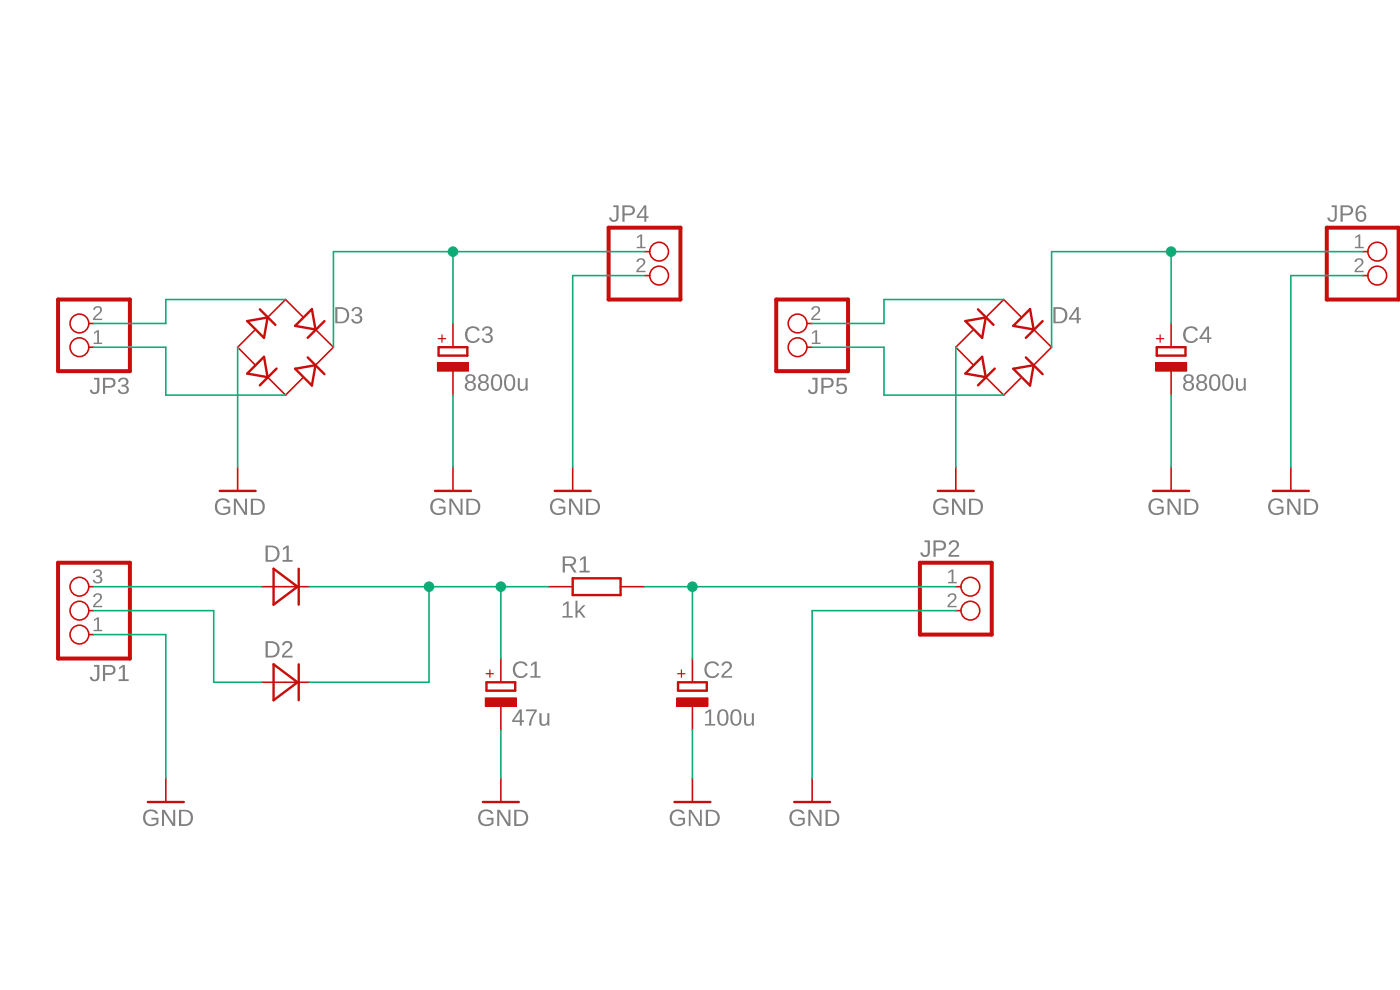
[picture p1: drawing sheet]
<?xml version="1.0" encoding="utf-8"?>
<!DOCTYPE eagle SYSTEM "eagle.dtd">
<eagle version="9.2.2">
<drawing>
<settings>
<setting alwaysvectorfont="no"/>
<setting verticaltext="up"/>
</settings>
<grid distance="0.1" unitdist="inch" unit="inch" style="lines" multiple="1" display="no" altdistance="0.01" altunitdist="inch" altunit="inch"/>
<schematic xreflabel="%F%N/%S.%C%R" xrefpart="/%S.%C%R">
<libraries>
<library name="supply1">
<symbols>
<symbol name="GND">
<wire x1="-1.905" y1="0" x2="1.905" y2="0" width="0.254" layer="94"/>
<text x="-2.54" y="-2.54" size="1.778" layer="96">&gt;VALUE</text>
<pin name="GND" x="0" y="2.54" visible="off" length="short" direction="sup" rot="R270"/>
</symbol>
</symbols>
<devicesets>
<deviceset name="GND" prefix="GND">
<gates>
<gate name="1" symbol="GND" x="0" y="0"/>
</gates>
<devices>
<device name="">
<technologies>
<technology name=""/>
</technologies>
</device>
</devices>
</deviceset>
</devicesets>
</library>
<library name="VacuumTube">
<symbols>
<symbol name="PINHD3" library_locally_modified="yes">
<wire x1="-6.35" y1="-5.08" x2="1.27" y2="-5.08" width="0.4064" layer="94"/>
<wire x1="1.27" y1="-5.08" x2="1.27" y2="5.08" width="0.4064" layer="94"/>
<wire x1="1.27" y1="5.08" x2="-6.35" y2="5.08" width="0.4064" layer="94"/>
<wire x1="-6.35" y1="5.08" x2="-6.35" y2="-5.08" width="0.4064" layer="94"/>
<text x="-6.35" y="5.715" size="1.778" layer="95">&gt;NAME</text>
<text x="-6.35" y="-7.62" size="1.778" layer="96">&gt;VALUE</text>
<pin name="1" x="-2.54" y="2.54" visible="pad" length="short" direction="pas" function="dot"/>
<pin name="2" x="-2.54" y="0" visible="pad" length="short" direction="pas" function="dot"/>
<pin name="3" x="-2.54" y="-2.54" visible="pad" length="short" direction="pas" function="dot"/>
</symbol>
<symbol name="PINHD2" library_locally_modified="yes">
<wire x1="-6.35" y1="-2.54" x2="1.27" y2="-2.54" width="0.4064" layer="94"/>
<wire x1="1.27" y1="-2.54" x2="1.27" y2="5.08" width="0.4064" layer="94"/>
<wire x1="1.27" y1="5.08" x2="-6.35" y2="5.08" width="0.4064" layer="94"/>
<wire x1="-6.35" y1="5.08" x2="-6.35" y2="-2.54" width="0.4064" layer="94"/>
<text x="-6.35" y="5.715" size="1.778" layer="95">&gt;NAME</text>
<text x="-6.35" y="-5.08" size="1.778" layer="96">&gt;VALUE</text>
<pin name="1" x="-2.54" y="2.54" visible="pad" length="short" direction="pas" function="dot"/>
<pin name="2" x="-2.54" y="0" visible="pad" length="short" direction="pas" function="dot"/>
</symbol>
<symbol name="DIODE" library_locally_modified="yes">
<wire x1="-1.27" y1="-1.905" x2="1.27" y2="0" width="0.254" layer="94"/>
<wire x1="1.27" y1="0" x2="-1.27" y2="1.905" width="0.254" layer="94"/>
<wire x1="-1.27" y1="1.905" x2="-1.27" y2="-1.905" width="0.254" layer="94"/>
<wire x1="1.397" y1="1.905" x2="1.397" y2="-1.905" width="0.254" layer="94"/>
<text x="-2.3114" y="2.6416" size="1.778" layer="95">&gt;NAME</text>
<text x="-2.5654" y="-4.4958" size="1.778" layer="96">&gt;VALUE</text>
<pin name="A" x="-2.54" y="0" visible="off" length="short" direction="pas"/>
<pin name="C" x="2.54" y="0" visible="off" length="short" direction="pas" rot="R180"/>
</symbol>
<symbol name="BRIDGERECTIFIER" library_locally_modified="yes">
<wire x1="-1.905" y1="-3.175" x2="-4.064" y2="-2.794" width="0.254" layer="94"/>
<wire x1="-1.905" y1="-3.175" x2="-2.286" y2="-1.016" width="0.254" layer="94"/>
<wire x1="-2.7178" y1="-4.0386" x2="-0.9398" y2="-2.2606" width="0.254" layer="94"/>
<wire x1="-1.905" y1="3.175" x2="-4.064" y2="2.794" width="0.254" layer="94"/>
<wire x1="-1.905" y1="3.175" x2="-2.286" y2="1.016" width="0.254" layer="94"/>
<wire x1="-2.7178" y1="4.0386" x2="-1.0668" y2="2.3876" width="0.254" layer="94"/>
<wire x1="3.175" y1="1.905" x2="2.794" y2="4.064" width="0.254" layer="94"/>
<wire x1="3.175" y1="1.905" x2="1.016" y2="2.286" width="0.254" layer="94"/>
<wire x1="2.3622" y1="1.016" x2="4.1402" y2="2.794" width="0.254" layer="94"/>
<wire x1="3.175" y1="-1.905" x2="2.794" y2="-4.064" width="0.254" layer="94"/>
<wire x1="3.175" y1="-1.905" x2="1.016" y2="-2.286" width="0.254" layer="94"/>
<wire x1="2.3622" y1="-1.0668" x2="4.1402" y2="-2.8448" width="0.254" layer="94"/>
<wire x1="5.08" y1="0" x2="3.175" y2="-1.905" width="0.1524" layer="94"/>
<wire x1="0" y1="-5.08" x2="-1.905" y2="-3.175" width="0.1524" layer="94"/>
<wire x1="-3.2766" y1="-1.8034" x2="-5.08" y2="0" width="0.1524" layer="94"/>
<wire x1="-4.064" y1="-2.794" x2="-2.286" y2="-1.016" width="0.254" layer="94"/>
<wire x1="-5.08" y1="0" x2="-3.2766" y2="1.8034" width="0.1524" layer="94"/>
<wire x1="-4.064" y1="2.794" x2="-2.286" y2="1.016" width="0.254" layer="94"/>
<wire x1="-1.905" y1="3.175" x2="0" y2="5.08" width="0.1524" layer="94"/>
<wire x1="0" y1="5.08" x2="1.8034" y2="3.2766" width="0.1524" layer="94"/>
<wire x1="1.016" y1="2.286" x2="2.794" y2="4.064" width="0.254" layer="94"/>
<wire x1="3.175" y1="1.905" x2="5.08" y2="0" width="0.1524" layer="94"/>
<wire x1="0" y1="-5.08" x2="1.8034" y2="-3.2766" width="0.1524" layer="94"/>
<wire x1="1.016" y1="-2.286" x2="2.794" y2="-4.064" width="0.254" layer="94"/>
<text x="5.08" y="-5.08" size="1.778" layer="96">&gt;VALUE</text>
<text x="5.08" y="2.54" size="1.778" layer="95">&gt;NAME</text>
<pin name="AC1" x="0" y="5.08" visible="off" length="point" direction="pas" rot="R270"/>
<pin name="+" x="5.08" y="0" visible="off" length="point" direction="pas" rot="R180"/>
<pin name="AC2" x="0" y="-5.08" visible="off" length="point" direction="pas" rot="R90"/>
<pin name="-" x="-5.08" y="0" visible="off" length="point" direction="pas"/>
</symbol>
<symbol name="CAPACITOR" library_locally_modified="yes">
<wire x1="-1.524" y1="-0.889" x2="1.524" y2="-0.889" width="0.254" layer="94"/>
<wire x1="1.524" y1="-0.889" x2="1.524" y2="0" width="0.254" layer="94"/>
<wire x1="-1.524" y1="0" x2="-1.524" y2="-0.889" width="0.254" layer="94"/>
<wire x1="-1.524" y1="0" x2="1.524" y2="0" width="0.254" layer="94"/>
<text x="1.143" y="0.4826" size="1.778" layer="95">&gt;NAME</text>
<text x="-0.5842" y="0.4064" size="1.27" layer="94" rot="R90">+</text>
<text x="1.143" y="-4.5974" size="1.778" layer="96">&gt;VALUE</text>
<rectangle x1="-1.651" y1="-2.54" x2="1.651" y2="-1.651" layer="94"/>
<pin name="-" x="0" y="-5.08" visible="off" length="short" direction="pas" rot="R90"/>
<pin name="+" x="0" y="2.54" visible="off" length="short" direction="pas" rot="R270"/>
</symbol>
<symbol name="RESISTOR" library_locally_modified="yes">
<wire x1="-2.54" y1="-0.889" x2="2.54" y2="-0.889" width="0.254" layer="94"/>
<wire x1="2.54" y1="0.889" x2="-2.54" y2="0.889" width="0.254" layer="94"/>
<wire x1="2.54" y1="-0.889" x2="2.54" y2="0.889" width="0.254" layer="94"/>
<wire x1="-2.54" y1="-0.889" x2="-2.54" y2="0.889" width="0.254" layer="94"/>
<text x="-3.81" y="1.4986" size="1.778" layer="95">&gt;NAME</text>
<text x="-3.81" y="-3.302" size="1.778" layer="96">&gt;VALUE</text>
<pin name="2" x="5.08" y="0" visible="off" length="short" direction="pas" swaplevel="1" rot="R180"/>
<pin name="1" x="-5.08" y="0" visible="off" length="short" direction="pas" swaplevel="1"/>
</symbol>
</symbols>
<devicesets>
<deviceset name="PINHD-1X3" prefix="JP" uservalue="yes" library_locally_modified="yes">
<gates>
<gate name="A" symbol="PINHD3" x="0" y="0"/>
</gates>
<devices>
<device name="" package="1X03">
<connects>
<connect gate="A" pin="1" pad="1"/>
<connect gate="A" pin="2" pad="2"/>
<connect gate="A" pin="3" pad="3"/>
</connects>
<package3dinstances>
<package3dinstance package3d_urn="urn:adsk.eagle:package:22458/2"/>
</package3dinstances>
<technologies>
<technology name=""/>
</technologies>
</device>
</devices>
</deviceset>
<deviceset name="PINHD-1X2" prefix="JP" uservalue="yes" library_locally_modified="yes">
<gates>
<gate name="G$1" symbol="PINHD2" x="0" y="0"/>
</gates>
<devices>
<device name="" package="1X02">
<connects>
<connect gate="G$1" pin="1" pad="1"/>
<connect gate="G$1" pin="2" pad="2"/>
</connects>
<package3dinstances>
<package3dinstance package3d_urn="urn:adsk.eagle:package:22435/2"/>
</package3dinstances>
<technologies>
<technology name=""/>
</technologies>
</device>
</devices>
</deviceset>
<deviceset name="DIODE" locally_modified="yes" prefix="D" uservalue="yes" library_locally_modified="yes">
<gates>
<gate name="G$1" symbol="DIODE" x="0" y="0"/>
</gates>
<devices>
<device name="" package="DO07">
<connects>
<connect gate="G$1" pin="A" pad="A"/>
<connect gate="G$1" pin="C" pad="C"/>
</connects>
<package3dinstances>
<package3dinstance package3d_urn="urn:adsk.eagle:package:8399791/1"/>
</package3dinstances>
<technologies>
<technology name=""/>
</technologies>
</device>
</devices>
</deviceset>
<deviceset name="BRIDGERECTIFIER" locally_modified="yes" prefix="D" uservalue="yes" library_locally_modified="yes">
<gates>
<gate name="G$1" symbol="BRIDGERECTIFIER" x="5.08" y="5.08"/>
</gates>
<devices>
<device name="" package="BRIDGERECTIFIER">
<connects>
<connect gate="G$1" pin="+" pad="+"/>
<connect gate="G$1" pin="-" pad="-"/>
<connect gate="G$1" pin="AC1" pad="AC1"/>
<connect gate="G$1" pin="AC2" pad="AC2"/>
</connects>
<package3dinstances>
<package3dinstance package3d_urn="urn:adsk.eagle:package:8399794/1"/>
</package3dinstances>
<technologies>
<technology name=""/>
</technologies>
</device>
</devices>
</deviceset>
<deviceset name="E7.5-16" locally_modified="yes" prefix="C" uservalue="yes" library_locally_modified="yes">
<gates>
<gate name="G$1" symbol="CAPACITOR" x="0" y="2.54"/>
</gates>
<devices>
<device name="" package="E7,5-16">
<connects>
<connect gate="G$1" pin="+" pad="+"/>
<connect gate="G$1" pin="-" pad="-"/>
</connects>
<package3dinstances>
<package3dinstance package3d_urn="urn:adsk.eagle:package:8399792/3"/>
</package3dinstances>
<technologies>
<technology name=""/>
</technologies>
</device>
</devices>
</deviceset>
<deviceset name="E7.5-18" locally_modified="yes" prefix="C" uservalue="yes" library_locally_modified="yes">
<gates>
<gate name="G$1" symbol="CAPACITOR" x="0" y="2.54"/>
</gates>
<devices>
<device name="" package="E7,5-18">
<connects>
<connect gate="G$1" pin="+" pad="+"/>
<connect gate="G$1" pin="-" pad="-"/>
</connects>
<package3dinstances>
<package3dinstance package3d_urn="urn:adsk.eagle:package:8399793/3"/>
</package3dinstances>
<technologies>
<technology name=""/>
</technologies>
</device>
</devices>
</deviceset>
<deviceset name="RESISTOR2" prefix="R" uservalue="yes" library_locally_modified="yes">
<gates>
<gate name="G$1" symbol="RESISTOR" x="0" y="0"/>
</gates>
<devices>
<device name="" package="0207/7">
<connects>
<connect gate="G$1" pin="1" pad="1"/>
<connect gate="G$1" pin="2" pad="2"/>
</connects>
<package3dinstances>
<package3dinstance package3d_urn="urn:adsk.eagle:package:8969348/1"/>
</package3dinstances>
<technologies>
<technology name=""/>
</technologies>
</device>
</devices>
</deviceset>
</devicesets>
</library>
</libraries>
<attributes>
</attributes>
<variantdefs>
</variantdefs>
<classes>
<class number="0" name="default" width="0" drill="0">
</class>
</classes>
<parts>
<part name="GND10" library="supply1" deviceset="GND" device=""/>
<part name="GND11" library="supply1" deviceset="GND" device=""/>
<part name="GND1" library="supply1" deviceset="GND" device=""/>
<part name="GND2" library="supply1" deviceset="GND" device=""/>
<part name="GND3" library="supply1" deviceset="GND" device=""/>
<part name="GND4" library="supply1" deviceset="GND" device=""/>
<part name="GND5" library="supply1" deviceset="GND" device=""/>
<part name="JP1" library="VacuumTube" deviceset="PINHD-1X3" device="" package3d_urn="urn:adsk.eagle:package:22458/2"/>
<part name="JP2" library="VacuumTube" deviceset="PINHD-1X2" device="" package3d_urn="urn:adsk.eagle:package:22435/2"/>
<part name="JP3" library="VacuumTube" deviceset="PINHD-1X2" device="" package3d_urn="urn:adsk.eagle:package:22435/2"/>
<part name="JP4" library="VacuumTube" deviceset="PINHD-1X2" device="" package3d_urn="urn:adsk.eagle:package:22435/2"/>
<part name="D1" library="VacuumTube" deviceset="DIODE" device="" package3d_urn="urn:adsk.eagle:package:8399791/1"/>
<part name="D2" library="VacuumTube" deviceset="DIODE" device="" package3d_urn="urn:adsk.eagle:package:8399791/1"/>
<part name="D3" library="VacuumTube" deviceset="BRIDGERECTIFIER" device="" package3d_urn="urn:adsk.eagle:package:8399794/1"/>
<part name="C1" library="VacuumTube" deviceset="E7.5-16" device="" package3d_urn="urn:adsk.eagle:package:8399792/3" value="47u"/>
<part name="C2" library="VacuumTube" deviceset="E7.5-18" device="" package3d_urn="urn:adsk.eagle:package:8399793/3" value="100u"/>
<part name="C3" library="VacuumTube" deviceset="E7.5-18" device="" package3d_urn="urn:adsk.eagle:package:8399793/3" value="8800u"/>
<part name="R1" library="VacuumTube" deviceset="RESISTOR2" device="" package3d_urn="urn:adsk.eagle:package:8969348/1" value="1k"/>
<part name="GND6" library="supply1" deviceset="GND" device=""/>
<part name="GND7" library="supply1" deviceset="GND" device=""/>
<part name="GND8" library="supply1" deviceset="GND" device=""/>
<part name="JP5" library="VacuumTube" deviceset="PINHD-1X2" device="" package3d_urn="urn:adsk.eagle:package:22435/2"/>
<part name="JP6" library="VacuumTube" deviceset="PINHD-1X2" device="" package3d_urn="urn:adsk.eagle:package:22435/2"/>
<part name="D4" library="VacuumTube" deviceset="BRIDGERECTIFIER" device="" package3d_urn="urn:adsk.eagle:package:8399794/1"/>
<part name="C4" library="VacuumTube" deviceset="E7.5-18" device="" package3d_urn="urn:adsk.eagle:package:8399793/3" value="8800u"/>
</parts>
<sheets>
<sheet>
<plain>
</plain>
<instances>
<instance part="GND10" gate="1" x="-5.08" y="71.12" smashed="yes">
<attribute name="VALUE" x="-7.62" y="68.58" size="1.778" layer="96"/>
</instance>
<instance part="GND11" gate="1" x="-25.4" y="71.12" smashed="yes">
<attribute name="VALUE" x="-27.94" y="68.58" size="1.778" layer="96"/>
</instance>
<instance part="GND1" gate="1" x="-17.78" y="104.14" smashed="yes">
<attribute name="VALUE" x="-20.32" y="101.6" size="1.778" layer="96"/>
</instance>
<instance part="GND2" gate="1" x="7.62" y="71.12" smashed="yes">
<attribute name="VALUE" x="5.08" y="68.58" size="1.778" layer="96"/>
</instance>
<instance part="GND3" gate="1" x="-53.34" y="104.14" smashed="yes">
<attribute name="VALUE" x="-55.88" y="101.6" size="1.778" layer="96"/>
</instance>
<instance part="GND4" gate="1" x="-30.48" y="104.14" smashed="yes">
<attribute name="VALUE" x="-33.02" y="101.6" size="1.778" layer="96"/>
</instance>
<instance part="GND5" gate="1" x="-60.96" y="71.12" smashed="yes">
<attribute name="VALUE" x="-63.5" y="68.58" size="1.778" layer="96"/>
</instance>
<instance part="JP1" gate="A" x="-71.12" y="91.44" smashed="yes" rot="R180">
<attribute name="NAME" x="-64.77" y="85.725" size="1.778" layer="95" rot="R180"/>
<attribute name="VALUE" x="-64.77" y="99.06" size="1.778" layer="96" rot="R180"/>
</instance>
<instance part="JP2" gate="G$1" x="25.4" y="91.44" smashed="yes">
<attribute name="NAME" x="19.05" y="97.155" size="1.778" layer="95"/>
<attribute name="VALUE" x="19.05" y="86.36" size="1.778" layer="96"/>
</instance>
<instance part="JP3" gate="G$1" x="-71.12" y="121.92" smashed="yes" rot="R180">
<attribute name="NAME" x="-64.77" y="116.205" size="1.778" layer="95" rot="R180"/>
<attribute name="VALUE" x="-64.77" y="127" size="1.778" layer="96" rot="R180"/>
</instance>
<instance part="JP4" gate="G$1" x="-7.62" y="127" smashed="yes">
<attribute name="NAME" x="-13.97" y="132.715" size="1.778" layer="95"/>
<attribute name="VALUE" x="-13.97" y="121.92" size="1.778" layer="96"/>
</instance>
<instance part="D1" gate="G$1" x="-48.26" y="93.98" smashed="yes">
<attribute name="NAME" x="-50.5714" y="96.6216" size="1.778" layer="95"/>
<attribute name="VALUE" x="-50.8254" y="89.4842" size="1.778" layer="96"/>
</instance>
<instance part="D2" gate="G$1" x="-48.26" y="83.82" smashed="yes">
<attribute name="NAME" x="-50.5714" y="86.4616" size="1.778" layer="95"/>
<attribute name="VALUE" x="-50.8254" y="79.3242" size="1.778" layer="96"/>
</instance>
<instance part="D3" gate="G$1" x="-48.26" y="119.38" smashed="yes">
<attribute name="VALUE" x="-43.18" y="114.3" size="1.778" layer="96"/>
<attribute name="NAME" x="-43.18" y="121.92" size="1.778" layer="95"/>
</instance>
<instance part="C1" gate="G$1" x="-25.4" y="83.82" smashed="yes">
<attribute name="NAME" x="-24.257" y="84.3026" size="1.778" layer="95"/>
<attribute name="VALUE" x="-24.257" y="79.2226" size="1.778" layer="96"/>
</instance>
<instance part="C2" gate="G$1" x="-5.08" y="83.82" smashed="yes">
<attribute name="NAME" x="-3.937" y="84.3026" size="1.778" layer="95"/>
<attribute name="VALUE" x="-3.937" y="79.2226" size="1.778" layer="96"/>
</instance>
<instance part="C3" gate="G$1" x="-30.48" y="119.38" smashed="yes">
<attribute name="NAME" x="-29.337" y="119.8626" size="1.778" layer="95"/>
<attribute name="VALUE" x="-29.337" y="114.7826" size="1.778" layer="96"/>
</instance>
<instance part="R1" gate="G$1" x="-15.24" y="93.98" smashed="yes">
<attribute name="NAME" x="-19.05" y="95.4786" size="1.778" layer="95"/>
<attribute name="VALUE" x="-19.05" y="90.678" size="1.778" layer="96"/>
</instance>
<instance part="GND6" gate="1" x="58.42" y="104.14" smashed="yes">
<attribute name="VALUE" x="55.88" y="101.6" size="1.778" layer="96"/>
</instance>
<instance part="GND7" gate="1" x="22.86" y="104.14" smashed="yes">
<attribute name="VALUE" x="20.32" y="101.6" size="1.778" layer="96"/>
</instance>
<instance part="GND8" gate="1" x="45.72" y="104.14" smashed="yes">
<attribute name="VALUE" x="43.18" y="101.6" size="1.778" layer="96"/>
</instance>
<instance part="JP5" gate="G$1" x="5.08" y="121.92" smashed="yes" rot="R180">
<attribute name="NAME" x="11.43" y="116.205" size="1.778" layer="95" rot="R180"/>
<attribute name="VALUE" x="11.43" y="127" size="1.778" layer="96" rot="R180"/>
</instance>
<instance part="JP6" gate="G$1" x="68.58" y="127" smashed="yes">
<attribute name="NAME" x="62.23" y="132.715" size="1.778" layer="95"/>
<attribute name="VALUE" x="62.23" y="121.92" size="1.778" layer="96"/>
</instance>
<instance part="D4" gate="G$1" x="27.94" y="119.38" smashed="yes">
<attribute name="VALUE" x="33.02" y="114.3" size="1.778" layer="96"/>
<attribute name="NAME" x="33.02" y="121.92" size="1.778" layer="95"/>
</instance>
<instance part="C4" gate="G$1" x="45.72" y="119.38" smashed="yes">
<attribute name="NAME" x="46.863" y="119.8626" size="1.778" layer="95"/>
<attribute name="VALUE" x="46.863" y="114.7826" size="1.778" layer="96"/>
</instance>
</instances>
<busses>
</busses>
<nets>
<net name="GND" class="0">
<segment>
<wire x1="-17.78" y1="127" x2="-17.78" y2="106.68" width="0.1524" layer="91"/>
<pinref part="GND1" gate="1" pin="GND"/>
<pinref part="JP4" gate="G$1" pin="2"/>
<wire x1="-10.16" y1="127" x2="-17.78" y2="127" width="0.1524" layer="91"/>
</segment>
<segment>
<pinref part="GND2" gate="1" pin="GND"/>
<wire x1="7.62" y1="91.44" x2="7.62" y2="73.66" width="0.1524" layer="91"/>
<pinref part="JP2" gate="G$1" pin="2"/>
<wire x1="22.86" y1="91.44" x2="7.62" y2="91.44" width="0.1524" layer="91"/>
</segment>
<segment>
<pinref part="JP1" gate="A" pin="1"/>
<pinref part="GND5" gate="1" pin="GND"/>
<wire x1="-68.58" y1="88.9" x2="-60.96" y2="88.9" width="0.1524" layer="91"/>
<wire x1="-60.96" y1="88.9" x2="-60.96" y2="73.66" width="0.1524" layer="91"/>
</segment>
<segment>
<pinref part="C1" gate="G$1" pin="-"/>
<pinref part="GND11" gate="1" pin="GND"/>
<wire x1="-25.4" y1="78.74" x2="-25.4" y2="73.66" width="0.1524" layer="91"/>
</segment>
<segment>
<pinref part="C2" gate="G$1" pin="-"/>
<pinref part="GND10" gate="1" pin="GND"/>
<wire x1="-5.08" y1="78.74" x2="-5.08" y2="73.66" width="0.1524" layer="91"/>
</segment>
<segment>
<pinref part="C3" gate="G$1" pin="-"/>
<pinref part="GND4" gate="1" pin="GND"/>
<wire x1="-30.48" y1="114.3" x2="-30.48" y2="106.68" width="0.1524" layer="91"/>
</segment>
<segment>
<pinref part="D3" gate="G$1" pin="-"/>
<pinref part="GND3" gate="1" pin="GND"/>
<wire x1="-53.34" y1="119.38" x2="-53.34" y2="106.68" width="0.1524" layer="91"/>
</segment>
<segment>
<wire x1="58.42" y1="127" x2="58.42" y2="106.68" width="0.1524" layer="91"/>
<pinref part="GND6" gate="1" pin="GND"/>
<pinref part="JP6" gate="G$1" pin="2"/>
<wire x1="66.04" y1="127" x2="58.42" y2="127" width="0.1524" layer="91"/>
</segment>
<segment>
<pinref part="C4" gate="G$1" pin="-"/>
<pinref part="GND8" gate="1" pin="GND"/>
<wire x1="45.72" y1="114.3" x2="45.72" y2="106.68" width="0.1524" layer="91"/>
</segment>
<segment>
<pinref part="D4" gate="G$1" pin="-"/>
<pinref part="GND7" gate="1" pin="GND"/>
<wire x1="22.86" y1="119.38" x2="22.86" y2="106.68" width="0.1524" layer="91"/>
</segment>
</net>
<net name="N$14" class="0">
<segment>
<pinref part="JP2" gate="G$1" pin="1"/>
<wire x1="22.86" y1="93.98" x2="-5.08" y2="93.98" width="0.1524" layer="91"/>
<pinref part="C2" gate="G$1" pin="+"/>
<wire x1="-5.08" y1="93.98" x2="-10.16" y2="93.98" width="0.1524" layer="91"/>
<wire x1="-5.08" y1="86.36" x2="-5.08" y2="93.98" width="0.1524" layer="91"/>
<junction x="-5.08" y="93.98"/>
<pinref part="R1" gate="G$1" pin="2"/>
</segment>
</net>
<net name="N$15" class="0">
<segment>
<wire x1="-20.32" y1="93.98" x2="-25.4" y2="93.98" width="0.1524" layer="91"/>
<wire x1="-25.4" y1="93.98" x2="-33.02" y2="93.98" width="0.1524" layer="91"/>
<wire x1="-33.02" y1="83.82" x2="-33.02" y2="93.98" width="0.1524" layer="91"/>
<wire x1="-45.72" y1="93.98" x2="-33.02" y2="93.98" width="0.1524" layer="91"/>
<junction x="-33.02" y="93.98"/>
<wire x1="-45.72" y1="83.82" x2="-33.02" y2="83.82" width="0.1524" layer="91"/>
<pinref part="D1" gate="G$1" pin="C"/>
<pinref part="D2" gate="G$1" pin="C"/>
<pinref part="C1" gate="G$1" pin="+"/>
<wire x1="-25.4" y1="86.36" x2="-25.4" y2="93.98" width="0.1524" layer="91"/>
<junction x="-25.4" y="93.98"/>
<pinref part="R1" gate="G$1" pin="1"/>
</segment>
</net>
<net name="N$7" class="0">
<segment>
<pinref part="JP4" gate="G$1" pin="1"/>
<pinref part="C3" gate="G$1" pin="+"/>
<wire x1="-30.48" y1="129.54" x2="-10.16" y2="129.54" width="0.1524" layer="91"/>
<wire x1="-30.48" y1="121.92" x2="-30.48" y2="129.54" width="0.1524" layer="91"/>
<pinref part="D3" gate="G$1" pin="+"/>
<wire x1="-43.18" y1="119.38" x2="-43.18" y2="129.54" width="0.1524" layer="91"/>
<wire x1="-43.18" y1="129.54" x2="-30.48" y2="129.54" width="0.1524" layer="91"/>
<junction x="-30.48" y="129.54"/>
</segment>
</net>
<net name="N$1" class="0">
<segment>
<pinref part="JP1" gate="A" pin="2"/>
<wire x1="-68.58" y1="91.44" x2="-55.88" y2="91.44" width="0.1524" layer="91"/>
<wire x1="-55.88" y1="91.44" x2="-55.88" y2="83.82" width="0.1524" layer="91"/>
<wire x1="-55.88" y1="83.82" x2="-50.8" y2="83.82" width="0.1524" layer="91"/>
<pinref part="D2" gate="G$1" pin="A"/>
</segment>
</net>
<net name="N$2" class="0">
<segment>
<pinref part="JP1" gate="A" pin="3"/>
<wire x1="-68.58" y1="93.98" x2="-50.8" y2="93.98" width="0.1524" layer="91"/>
<pinref part="D1" gate="G$1" pin="A"/>
</segment>
</net>
<net name="N$3" class="0">
<segment>
<pinref part="JP3" gate="G$1" pin="2"/>
<wire x1="-68.58" y1="121.92" x2="-60.96" y2="121.92" width="0.1524" layer="91"/>
<pinref part="D3" gate="G$1" pin="AC1"/>
<wire x1="-60.96" y1="121.92" x2="-60.96" y2="124.46" width="0.1524" layer="91"/>
<wire x1="-60.96" y1="124.46" x2="-48.26" y2="124.46" width="0.1524" layer="91"/>
</segment>
</net>
<net name="N$4" class="0">
<segment>
<pinref part="D3" gate="G$1" pin="AC2"/>
<wire x1="-48.26" y1="114.3" x2="-60.96" y2="114.3" width="0.1524" layer="91"/>
<wire x1="-60.96" y1="114.3" x2="-60.96" y2="119.38" width="0.1524" layer="91"/>
<pinref part="JP3" gate="G$1" pin="1"/>
<wire x1="-60.96" y1="119.38" x2="-68.58" y2="119.38" width="0.1524" layer="91"/>
</segment>
</net>
<net name="N$5" class="0">
<segment>
<pinref part="JP6" gate="G$1" pin="1"/>
<pinref part="C4" gate="G$1" pin="+"/>
<wire x1="45.72" y1="129.54" x2="66.04" y2="129.54" width="0.1524" layer="91"/>
<wire x1="45.72" y1="121.92" x2="45.72" y2="129.54" width="0.1524" layer="91"/>
<pinref part="D4" gate="G$1" pin="+"/>
<wire x1="33.02" y1="119.38" x2="33.02" y2="129.54" width="0.1524" layer="91"/>
<wire x1="33.02" y1="129.54" x2="45.72" y2="129.54" width="0.1524" layer="91"/>
<junction x="45.72" y="129.54"/>
</segment>
</net>
<net name="N$6" class="0">
<segment>
<pinref part="JP5" gate="G$1" pin="2"/>
<wire x1="7.62" y1="121.92" x2="15.24" y2="121.92" width="0.1524" layer="91"/>
<pinref part="D4" gate="G$1" pin="AC1"/>
<wire x1="15.24" y1="121.92" x2="15.24" y2="124.46" width="0.1524" layer="91"/>
<wire x1="15.24" y1="124.46" x2="27.94" y2="124.46" width="0.1524" layer="91"/>
</segment>
</net>
<net name="N$8" class="0">
<segment>
<pinref part="D4" gate="G$1" pin="AC2"/>
<wire x1="27.94" y1="114.3" x2="15.24" y2="114.3" width="0.1524" layer="91"/>
<wire x1="15.24" y1="114.3" x2="15.24" y2="119.38" width="0.1524" layer="91"/>
<pinref part="JP5" gate="G$1" pin="1"/>
<wire x1="15.24" y1="119.38" x2="7.62" y2="119.38" width="0.1524" layer="91"/>
</segment>
</net>
</nets>
</sheet>
</sheets>
</schematic>
</drawing>
<compatibility>
<note version="8.2" severity="warning">
Since Version 8.2, EAGLE supports online libraries. The ids
of those online libraries will not be understood (or retained)
with this version.
</note>
<note version="8.3" severity="warning">
Since Version 8.3, EAGLE supports URNs for individual library
assets (packages, symbols, and devices). The URNs of those assets
will not be understood (or retained) with this version.
</note>
<note version="8.3" severity="warning">
Since Version 8.3, EAGLE supports the association of 3D packages
with devices in libraries, schematics, and board files. Those 3D
packages will not be understood (or retained) with this version.
</note>
</compatibility>
</eagle>
